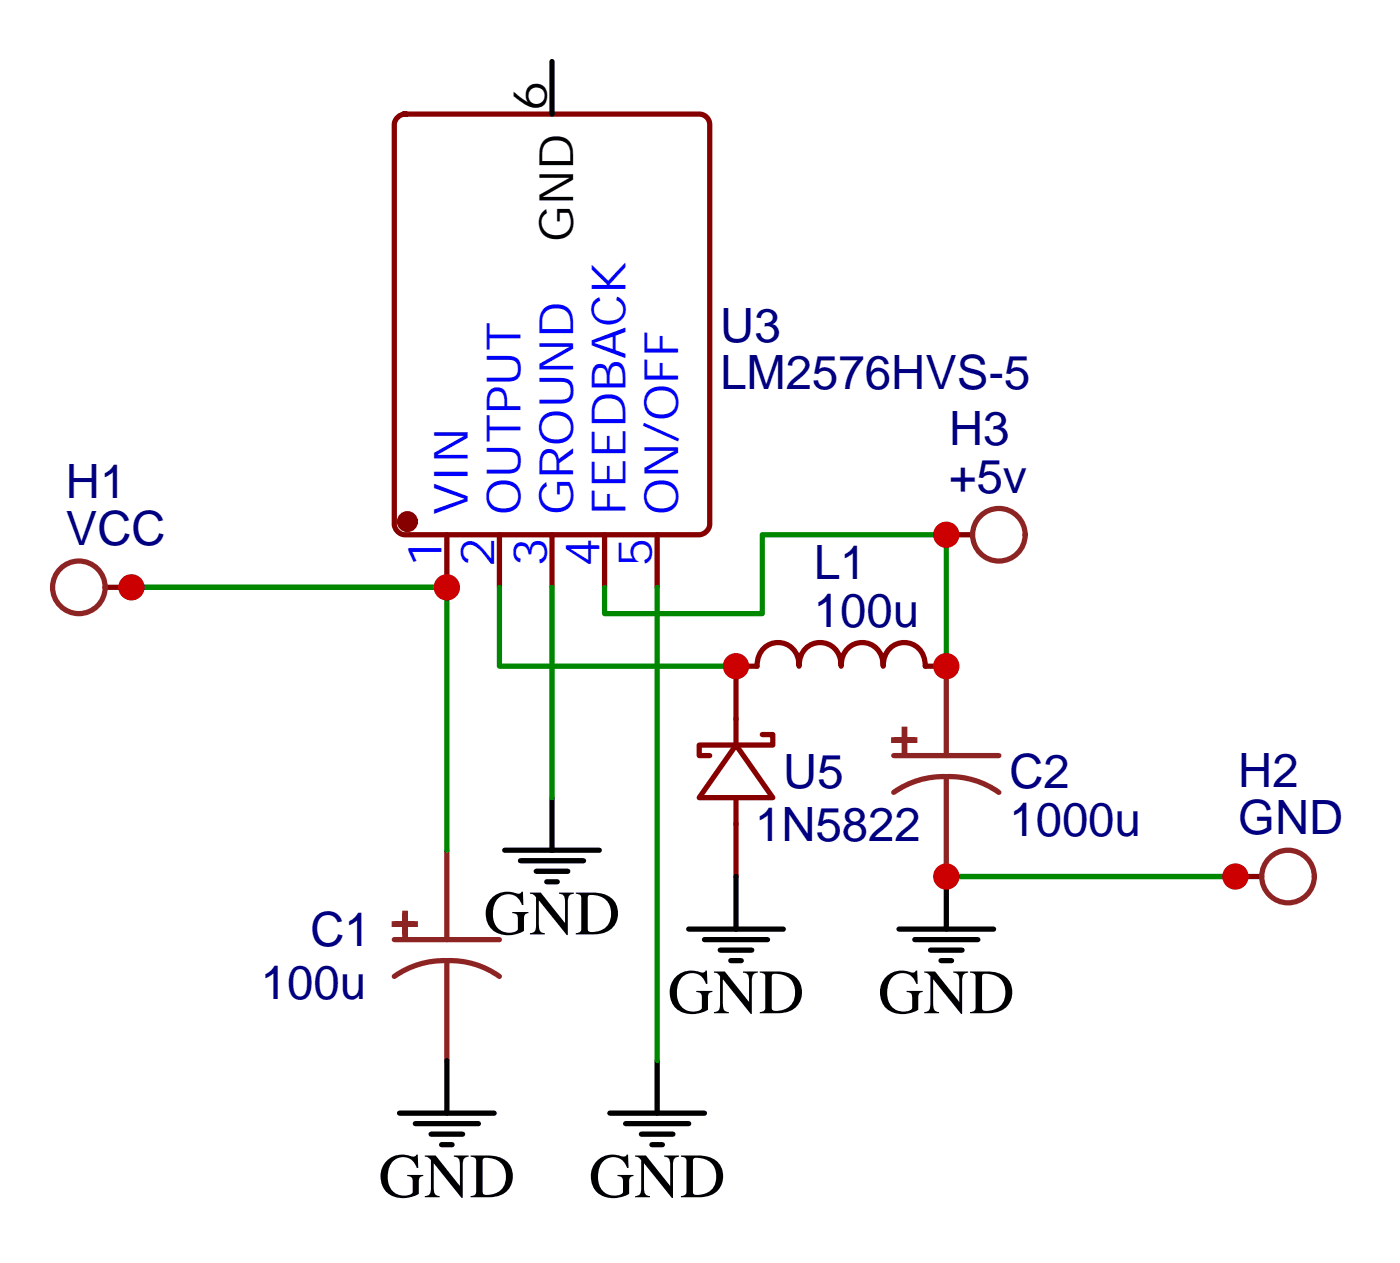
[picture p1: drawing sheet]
<svg xmlns="http://www.w3.org/2000/svg" width="94mm" height="85mm" viewBox="0 0 94 85" stroke-linecap="round" stroke-linejoin="round" font-family="sans-serif">
<g fill="none" stroke="#8c2424" stroke-width=".35">
<path d="M30 57v6M60 50.7h7M63.5 52.1a5.7 5.7 0 0 1 3.5 1.1M63.5 52.1a5.8 5.8 0 0 0-3.5 1.1M63.5 44.7v6M63.5 52.1v6.7M26.5 63h7M30 64.5a5.7 5.7 0 0 1 3.5 1M30 64.5a5.8 5.8 0 0 0-3.5 1M30 64.5v6.7"/>
<circle cx="5.3" cy="39.4" r="1.76"/>
<circle cx="67" cy="35.9" r="1.76"/>
<circle cx="86.4" cy="58.8" r="1.76"/>
</g>
<g fill="#8c2424" stroke="#8c2424" stroke-width=".35">
<path d="M26.5 62h1.4z"/>
<path d="M27.2 61.3v1.4z"/>
<path d="M60 49.6l1.4 .1z"/>
<path d="M60.7 48.9v1.4z"/>
</g>
<g fill="none" stroke="#000" stroke-width=".35">
<path d="M37 4.1v3.6M33.9 57h6.3M34.9 57.7h4.3M36 58.5h2.1M36.7 59.2h.7M37 53.5v3.5M49.4 58.8v3.5M63.5 58.8v3.5M26.8 74.7h6.4M27.9 75.4h4.2M28.9 76.1h2.1M29.6 76.8h.7"/>
<path d="M30 71.2v3.5M40.9 74.7h6.4M42 75.4h4.2M43 76.1h2.2M43.7 76.8h.7M44.1 71.2v3.5M46.2 62.3h6.4M47.3 63h4.2M48.3 63.7h2.1M49 64.5h.7M60.3 62.3h6.4M61.4 63h4.2"/>
<path d="M62.4 63.7h2.2M63.1 64.5h.8"/>
</g>
<g fill="none" stroke="#870000" stroke-width=".35">
<path d="M26.7 7.9l.5-.2h19.7a.71 .71 0 0 1 .7 .7v26.8a.76 .76 0 0 1-.7 .7h-19.7a.76 .76 0 0 1-.7-.7v-26.8zM7.1 39.4h1.7M30 35.9v3.5M33.5 35.9v3.5M37 35.9v3.5M40.6 35.9v3.5M44.1 35.9v3.5M63.5 35.9h1.8M49.4 50l2.5 3.5h-5zM49.4 53.5v5.3M51.2 49.3h.7v.7h-5v.7h.7M63.5 44.7h-1.4a1.42 1.42 0 0 0-1.4-1.6 1.42 1.42 0 0 0-1.4 1.6 1.42 1.42 0 0 0-1.4-1.6 1.42 1.42 0 0 0-1.5 1.6 1.42 1.42 0 0 0-1.4-1.6 1.42 1.42 0 0 0-1.4 1.6 1.42 1.42 0 0 0-1.4-1.6 1.42 1.42 0 0 0-1.4 1.6h-1.4v5.3"/>
<path d="M82.9 58.8h1.8"/>
</g>
<circle cx="27.3" cy="35" r=".53" fill="#870000" stroke="#870000" stroke-width=".35"/>
<path d="M30 39.4h-21.2h21.2v17.6M33.5 39.4v5.3h15.9M37 39.4v14.1M40.6 39.4v1.8h10.6v-5.3h12.3v8.8M44.1 39.4v31.8M63.5 58.8h19.4" fill="none" stroke="#008700" stroke-width=".35"/>
<g fill="#c00">
<circle cx="63.5" cy="44.7" r=".88"/>
<circle cx="49.4" cy="44.7" r=".88"/>
<circle cx="30" cy="39.4" r=".88"/>
<circle cx="63.5" cy="58.8" r=".88"/>
<circle cx="63.5" cy="35.9" r=".88"/>
<circle cx="82.9" cy="58.8" r=".88"/>
<circle cx="8.8" cy="39.4" r=".88"/>
</g>
<g font-size="4.2">
<text x="32.5" y="62.7">GND</text>
<text x="44.8" y="68">GND</text>
<text x="58.9" y="68">GND</text>
<text x="25.4" y="80.3">GND</text>
<text x="39.5" y="80.3">GND</text>
</g>
<g font-size="3.2">
<text x="36.7" y="7.5" transform="rotate(-90 36.7 7.5)">6</text>
<text x="38.5" y="16.2" transform="rotate(-90 38.5 16.2)">GND</text>
</g>
<g font-size="3.2" fill="#000080">
<text x="48.3" y="22.9">U3</text>
<text x="48.3" y="26.1">LM2576HVS-5</text>
<text x="63.7" y="29.9">H3</text>
<text x="4.4" y="33.4">H1</text>
<text x="63.7" y="33.1">+5v</text>
<text x="4.4" y="36.6">VCC</text>
<text x="54.6" y="38.9">L1</text>
<text x="54.6" y="42.1">100u</text>
<text x="52.6" y="52.9">U5</text>
<text x="67.7" y="52.9">C2</text>
<text x="83.1" y="52.8">H2</text>
<text x="50.7" y="56.4">1N5822</text>
<text x="67.7" y="56.1">1000u</text>
<text x="83.1" y="56">GND</text>
<text x="20.8" y="63.5">C1</text>
<text x="17.5" y="67">100u</text>
</g>
<g font-size="3.2" fill="#00f">
<text x="31.4" y="34.6" transform="rotate(-90 31.4 34.6)">VIN</text>
<text x="34.9" y="34.6" transform="rotate(-90 34.9 34.6)">OUTPUT</text>
<text x="38.5" y="34.6" transform="rotate(-90 38.5 34.6)">GROUND</text>
<text x="42" y="34.6" transform="rotate(-90 42 34.6)">FEEDBACK</text>
<text x="45.5" y="34.6" transform="rotate(-90 45.5 34.6)">ON/OFF</text>
<text x="29.6" y="38.1" transform="rotate(-90 29.6 38.1)">1</text>
<text x="33.2" y="38.1" transform="rotate(-90 33.2 38.1)">2</text>
<text x="36.7" y="38.1" transform="rotate(-90 36.7 38.1)">3</text>
<text x="40.2" y="38.1" transform="rotate(-90 40.2 38.1)">4</text>
<text x="43.7" y="38.1" transform="rotate(-90 43.7 38.1)">5</text>
</g>
</svg>
